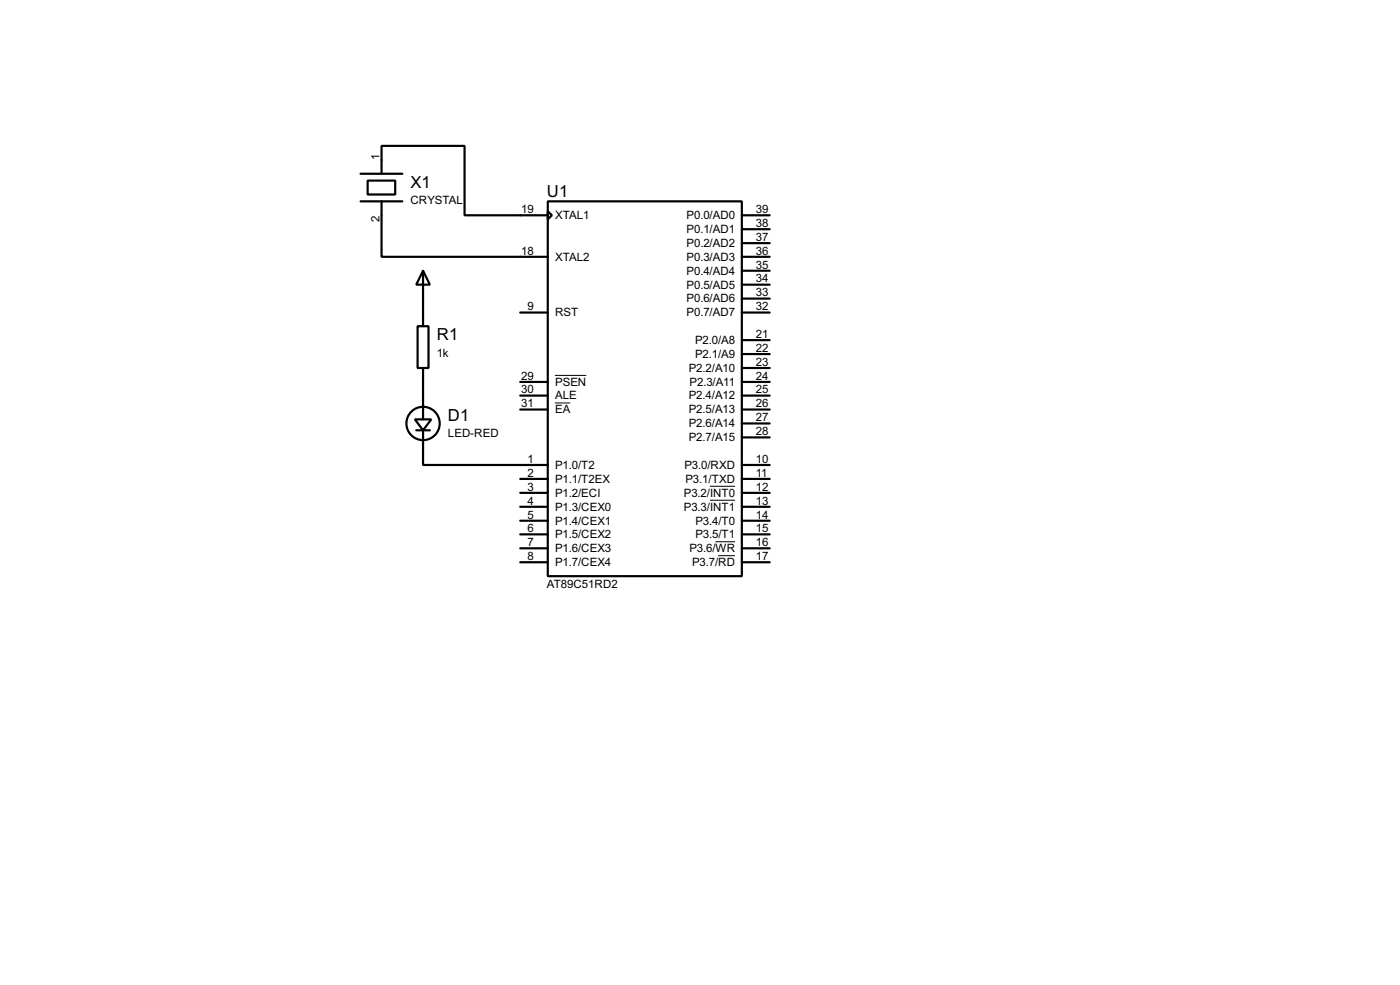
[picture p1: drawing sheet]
<svg xmlns="http://www.w3.org/2000/svg" width="256mm" height="180mm" viewBox="0 0 256 180" stroke-linecap="round" stroke-linejoin="round" font-family="sans-serif">
<g fill="none" stroke="#000" stroke-width=".4">
<path d="M66.1 31.8h7.6M66.1 36.9h7.6M67.4 33.1h5v2.5h-5zM69.9 36.9v10.1h30.5M69.9 31.8v-5.1h15.2v12.7h15.3M100.4 36.9h35.5v68.6h-35.5zM100.4 38.7l.7 .7-.7 .8zM135.9 39.4h5.1M76.5 59.7h2v7.7h-2zM77.5 49.6l1.3 2.5h-2.5zM77.5 49.6v10.1M95.3 57.2h5.1"/>
<path d="M135.9 47h5.1M135.9 57.2h5.1M135.9 42h5.1M135.9 44.5h5.1M135.9 49.6h5.1M135.9 52.1h5.1M135.9 54.7h5.1M76 76.8h3l-1.5 2zM76.3 78.8h2.5M77.5 78.8v6.3h22.9M77.5 67.4v9.4M95.3 72.4h5.1"/>
<path d="M95.3 75h5.1M95.3 69.9h5.1M135.9 72.4h5.1M135.9 75h5.1M135.9 69.9h5.1M135.9 62.3h5.1M135.9 64.8h5.1M135.9 67.4h5.1M135.9 77.5h5.1M95.3 87.7h5.1M95.3 90.2h5.1M95.3 92.8h5.1"/>
<path d="M95.3 95.3h5.1M95.3 97.8h5.1M135.9 85.1h5.1M135.9 87.7h5.1M135.9 90.2h5.1M135.9 92.8h5.1M135.9 95.3h5.1M135.9 97.8h5.1M135.9 80.1h5.1M95.3 100.4h5.1M95.3 102.9h5.1M135.9 100.4h5.1"/>
<path d="M135.9 102.9h5.1"/>
<circle cx="77.5" cy="77.5" r="3.1"/>
</g>
<path d="M101.7 73.8h2.8M101.7 68.7h5.7M130.1 89h4.6M130.1 91.6h4.6M131.1 99.2h3.6M131.6 101.7h3.1" fill="none" stroke="#000" stroke-width=".18"/>
<g font-size="3.4">
<text x="75.2" y="34.4">X1</text>
<text x="100.2" y="36">U1</text>
<text x="80.1" y="62.3">R1</text>
<text x="82.1" y="77">D1</text>
</g>
<g font-size="2.4">
<text x="69.5" y="29.3" transform="rotate(-90 69.5 29.3)">1</text>
<text x="69.5" y="40.6" transform="rotate(-90 69.5 40.6)">2</text>
<text x="75.2" y="37.3">CRYSTAL</text>
<text x="95.5" y="39">19</text>
<text x="101.7" y="40.1">XTAL1</text>
<text x="125.8" y="40.1">P0.0/AD0</text>
<text x="138.5" y="39">39</text>
<text x="138.5" y="41.6">38</text>
<text x="95.5" y="46.6">18</text>
<text x="101.7" y="47.7">XTAL2</text>
<text x="125.8" y="42.7">P0.1/AD1</text>
<text x="125.8" y="45.2">P0.2/AD2</text>
<text x="125.8" y="47.7">P0.3/AD3</text>
<text x="138.5" y="44.1">37</text>
<text x="138.5" y="46.6">36</text>
<text x="125.8" y="50.3">P0.4/AD4</text>
<text x="125.8" y="52.8">P0.5/AD5</text>
<text x="138.5" y="49.2">35</text>
<text x="138.5" y="51.7">34</text>
<text x="96.7" y="56.8">9</text>
<text x="101.7" y="57.9">RST</text>
<text x="125.8" y="55.4">P0.6/AD6</text>
<text x="125.8" y="57.9">P0.7/AD7</text>
<text x="138.5" y="54.3">33</text>
<text x="138.5" y="56.8">32</text>
<text x="80" y="65.3">1k</text>
<text x="127.3" y="63">P2.0/A8</text>
<text x="127.3" y="65.5">P2.1/A9</text>
<text x="138.5" y="61.9">21</text>
<text x="138.5" y="64.4">22</text>
<text x="95.5" y="72">30</text>
<text x="95.5" y="69.5">29</text>
<text x="101.7" y="70.6">PSEN</text>
<text x="126.2" y="68.1">P2.2/A10</text>
<text x="126.3" y="70.6">P2.3/A11</text>
<text x="138.5" y="67">23</text>
<text x="138.5" y="69.5">24</text>
<text x="138.5" y="72">25</text>
<text x="95.5" y="74.6">31</text>
<text x="101.7" y="73.1">ALE</text>
<text x="101.7" y="75.7">EA</text>
<text x="126.2" y="73.1">P2.4/A12</text>
<text x="126.2" y="75.7">P2.5/A13</text>
<text x="138.5" y="74.6">26</text>
<text x="138.5" y="77.1">27</text>
<text x="82" y="80">LED-RED</text>
<text x="126.2" y="80.8">P2.7/A15</text>
<text x="126.2" y="78.2">P2.6/A14</text>
<text x="138.5" y="79.7">28</text>
<text x="96.7" y="84.7">1</text>
<text x="96.7" y="87.3">2</text>
<text x="96.7" y="89.8">3</text>
<text x="101.7" y="85.8">P1.0/T2</text>
<text x="101.7" y="88.4">P1.1/T2EX</text>
<text x="125.4" y="85.8">P3.0/RXD</text>
<text x="125.6" y="88.4">P3.1/TXD</text>
<text x="138.5" y="84.7">10</text>
<text x="138.5" y="87.3">11</text>
<text x="138.5" y="89.8">12</text>
<text x="96.7" y="92.4">4</text>
<text x="96.7" y="94.9">5</text>
<text x="101.7" y="90.9">P1.2/ECI</text>
<text x="101.7" y="93.5">P1.3/CEX0</text>
<text x="125.3" y="90.9">P3.2/INT0</text>
<text x="125.3" y="93.5">P3.3/INT1</text>
<text x="138.5" y="92.4">13</text>
<text x="138.5" y="94.9">14</text>
<text x="96.7" y="97.4">6</text>
<text x="96.7" y="100">7</text>
<text x="101.7" y="96">P1.4/CEX1</text>
<text x="101.7" y="98.5">P1.5/CEX2</text>
<text x="101.7" y="101.1">P1.6/CEX3</text>
<text x="126.3" y="101.1">P3.6/WR</text>
<text x="127.4" y="96">P3.4/T0</text>
<text x="127.4" y="98.5">P3.5/T1</text>
<text x="138.5" y="100">16</text>
<text x="138.5" y="97.4">15</text>
<text x="96.7" y="102.5">8</text>
<text x="100.2" y="107.6">AT89C51RD2</text>
<text x="101.7" y="103.6">P1.7/CEX4</text>
<text x="126.8" y="103.6">P3.7/RD</text>
<text x="138.5" y="102.5">17</text>
</g>
</svg>
